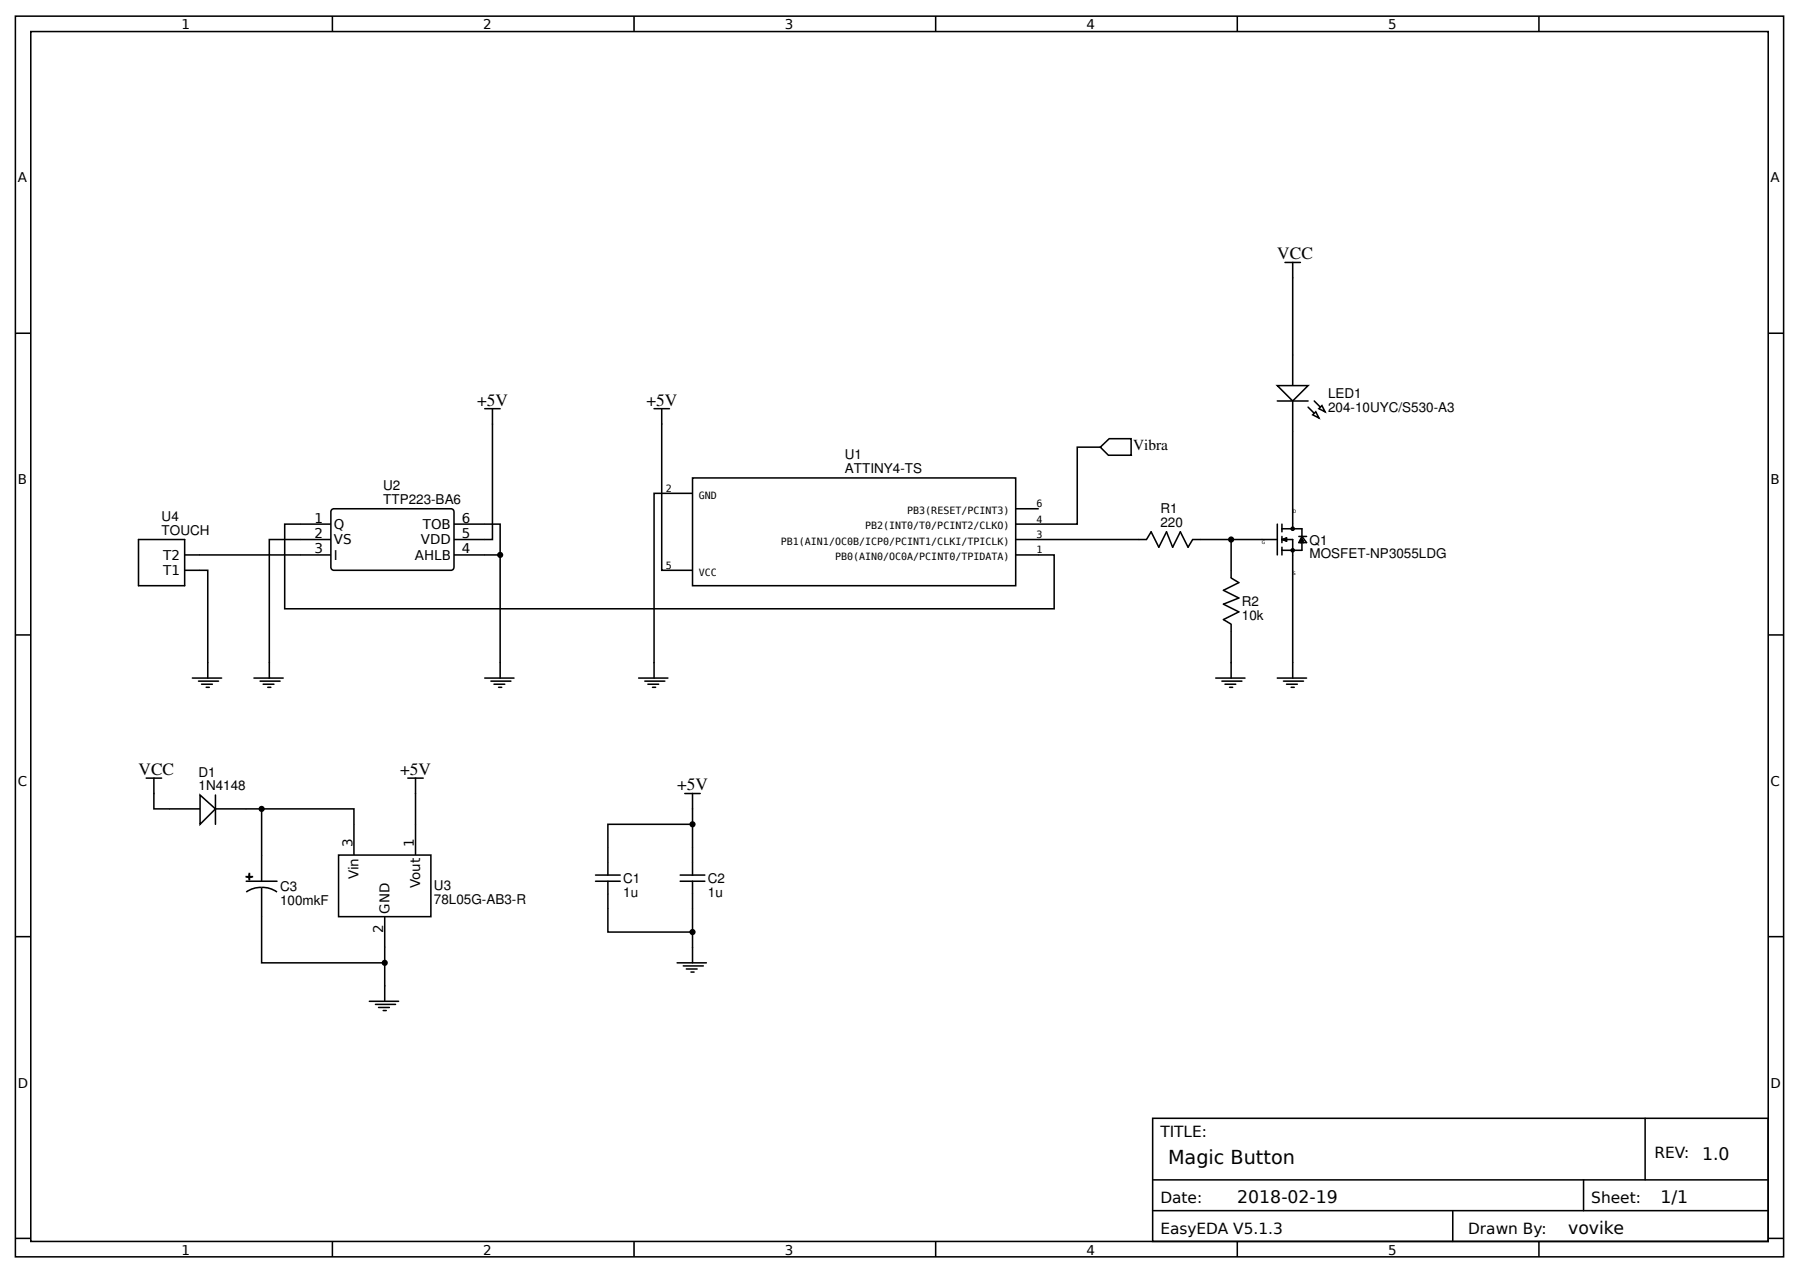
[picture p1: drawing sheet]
<svg xmlns="http://www.w3.org/2000/svg" width="312mm" height="221mm" viewBox="0 0 312 221" stroke-linecap="round" stroke-linejoin="round" font-family="sans-serif">
<g fill="none" stroke="#000" stroke-width=".27">
<path d="M2.7 2.8h306.4v215h-306.4zM5.3 5.5h301.1v209.6h-301.1zM57.6 2.8v2.7M109.9 2.8v2.7M162.2 2.8v2.7M214.4 2.8v2.7M266.7 2.8v2.7M2.7 57.7h2.6M306.4 57.7h2.7M2.7 110h2.6M306.4 110h2.7M2.7 162.3h2.6"/>
<path d="M306.4 162.3h2.7M199.8 193.8h106.6v21.3h-106.6zM285.1 193.8v10.6M2.7 214.6h2.6M57.6 215.1v2.7M109.9 215.1v2.7M162.2 215.1v2.7M199.8 204.4h106.6M199.8 209.8h106.6M214.4 215.1v2.7M251.8 209.8v5.3M266.7 215.1v2.7"/>
<path d="M274.4 204.4v5.4M306.4 214.6h2.7"/>
</g>
<path d="M120 82.8h56v18.7h-56z" fill="#fff" stroke="#000" stroke-width=".27"/>
<g fill="none" stroke="#000" stroke-width=".27">
<path d="M222.7 45.5h2.7M224 45.5v2.6M84 70.8h2.7M85.3 70.8v22.7h-6.6M113.3 70.8h2.7M114.7 70.8v28h5.3M224 61.5v5.3M224 69.5v5.3M52 96.1h5.3M57.3 93.5h-10.6v24M57.3 90.8h-8v14.7h133.4v-9.4h-6.7M57.4 88.4l.5-.3 20.5 .1 .3 .5-.1 9.8-.5 .3-20.5-.1-.3-.4z"/>
<path d="M78.7 96.1h8v21.4M78.7 90.8h8v5.3M120 85.5h-6.7v32M176 93.5h22.7l.8-1.4 1.3 2.7 1.4-2.7 1 2.7 1.4-2.7 1.3 2.7 .8-1.3h14.7M176 90.8h4M176 88.1h4M213.4 93.5v6.6l1.3 .8-2.7 1.4 2.7 1.3-2.7 1.1 2.7 1.3-2.7 1.3 1.4 .8v9.4M221.4 90.8v5.3M222.2 91.6h3.4v3.7h-3.4M222.2 90.8v1.3M222.2 92.9v1.1M222.2 94.8v1.3"/>
<path d="M222.4 93.5h1.6v24M222.4 93.5l.6 .2M222.7 93.5l.3 .2M223 93.2l-.8 .3 .8 .2M223 93.2v.5M223 93.2l-.6 .3M224 88.1v3.5M225.1 92.9h1.3M225.6 92.9l.8 1.1h-1.3zM225.6 93.5l.3 .5M225.6 93.5l-.2 .5M225.6 93.5l.3 .2"/>
<path d="M225.6 93.5l-.2 .2M44 117.5h5.1M45.1 118h3.4M45.6 118.5h1.9M46.4 119.1h.5M84 117.5h5.1M85.1 118h3.4M85.6 118.5h1.9M86.4 119.1h.5M110.7 117.5h5M111.7 118h3.5M112.3 118.5h1.8"/>
<path d="M113.1 119.1h.5M210.7 117.5h5.1M211.8 118h3.4M212.3 118.5h1.9M213.1 119.1h.5M221.4 117.5h5M222.4 118h3.5M223 118.5h1.8M223.8 119.1h.5M118.7 137.5h2.6M120 137.5v14.1M103.2 152.7h4.3"/>
<path d="M103.2 151.6h4.3M105.3 152.7v8.8h14.7M117.9 152.7h4.2M117.9 151.6h4.2M120 142.8h-14.7v8.8M120 152.7v14.1M117.3 166.8h5.1M118.4 167.4h3.5M118.9 167.9h1.9M119.7 168.4h.6"/>
<circle cx="224" cy="95.3" r=".27"/>
<circle cx="224" cy="91.6" r=".27"/>
</g>
<g fill="#000">
<circle cx="86.7" cy="96.1" r=".53"/>
<circle cx="213.4" cy="93.5" r=".53"/>
<circle cx="120" cy="142.8" r=".53"/>
<circle cx="120" cy="161.5" r=".53"/>
</g>
<path d="M221.4 66.8h5.3l-2.7 2.7z" fill="#fff" stroke="#000" stroke-width=".27"/>
<path d="M226.7 70.5l1.9 1.9M227.8 69.5l1.8 1.8" fill="none" stroke="#000" stroke-width=".27"/>
<g fill="#fff" stroke="#000" stroke-width=".27">
<path d="M227.5 71.9l.5-.6 .6 1.1z"/>
<path d="M229.1 70.3l.5 1-1-.5z"/>
</g>
<g fill="none" stroke="#000" stroke-width=".27">
<path d="M224 48.1v13.4M221.4 69.5h5.3M224 74.8v13.3M25.3 134.8h2.7M26.7 134.8v2.7M70.7 134.8h2.6M72 134.8v13.4M42.7 152.7h5.3M45.3 153.8l1.4 .1 1.3 .7M45.3 153.8l-1.4 .1-1.2 .7M45.3 148.2v4.5M45.3 153.8v5"/>
<path d="M58.7 148.2h16v10.6h-16zM61.3 142.8v5.4M66.7 158.8v14.7M64 173.5h5.1M65.1 174h3.4M65.6 174.6h1.9M66.4 175.1h.5"/>
</g>
<g fill="#fff" stroke="#000" stroke-width=".27">
<path d="M42.7 151.9h1z"/>
<path d="M43.2 151.4v1z"/>
<path d="M34.7 137.8l2.6 2.4-2.6 2.6z"/>
</g>
<path d="M24 93.5h8v8h-8zM32 98.8h4v18.7M32 96.1h20M33.3 117.5h5.1M34.4 118h3.5M34.9 118.5h1.9M35.7 119.1h.6M26.7 137.5v2.7h8M37.3 137.8v5M37.3 140.2h24v2.6M45.3 158.8v8h21.4M45.3 140.2v8" fill="none" stroke="#000" stroke-width=".27"/>
<g fill="#000">
<circle cx="45.3" cy="140.2" r=".53"/>
<circle cx="66.7" cy="166.8" r=".53"/>
</g>
<path d="M190.7 77.5l1.5-1.5h3.8l.1 2.9h-4z" fill="#fff" stroke="#000" stroke-width=".27"/>
<path d="M190.7 77.5h-4v13.3h-6.7" fill="none" stroke="#000" stroke-width=".27"/>
<text font-size="3.3" x="202.4" y="201.8">Magic Button</text>
<g font-size="3">
<text x="221.4" y="44.9">VCC</text>
<text x="82.7" y="70.3">+5V</text>
<text x="112" y="70.3">+5V</text>
<text x="24" y="134.3">VCC</text>
<text x="69.3" y="134.3">+5V</text>
<text x="117.3" y="137">+5V</text>
<text x="295" y="201">1.0</text>
<text x="214.4" y="208.4">2018-02-19</text>
<text x="287.8" y="208.4">1/1</text>
<text x="271.8" y="213.8">vovike</text>
</g>
<g font-size="2.7">
<text x="196.4" y="78">Vibra</text>
<text x="201.1" y="197">TITLE:</text>
<text x="286.7" y="200.7">REV:</text>
<text x="201.1" y="208.4">Date:</text>
<text x="275.8" y="208.4">Sheet:</text>
<text x="201.1" y="213.8">EasyEDA V5.1.3</text>
<text x="254.4" y="213.8">Drawn By:</text>
</g>
<g font-size="2.3">
<text x="31.5" y="5.1">1</text>
<text x="83.7" y="5.1">2</text>
<text x="136" y="5.1">3</text>
<text x="188.3" y="5.1">4</text>
<text x="240.6" y="5.1">5</text>
<text x="3.1" y="31.6">A</text>
<text x="306.8" y="31.6">A</text>
<text x="230.2" y="71.3">204-10UYC/S530-A3</text>
<text x="230.2" y="68.9">LED1</text>
<text x="3.1" y="83.9">B</text>
<text x="146.4" y="82">ATTINY4-TS</text>
<text x="146.4" y="79.6">U1</text>
<text x="306.8" y="83.9">B</text>
<text x="66.4" y="87.3">TTP223-BA6</text>
<text x="66.4" y="84.9">U2</text>
<text x="201.1" y="88.9">R1</text>
<text x="28" y="92.7">TOUCH</text>
<text x="28" y="90.3">U4</text>
<text x="54.5" y="93.2">2</text>
<text x="54.5" y="95.9">3</text>
<text x="54.5" y="90.5">1</text>
<text x="57.9" y="94.3">VS</text>
<text x="57.9" y="91.6">Q</text>
<text x="73" y="94.3">VDD</text>
<text x="73.3" y="91.6">TOB</text>
<text x="80" y="95.9">4</text>
<text x="80" y="93.2">5</text>
<text x="80" y="90.5">6</text>
<text x="201.1" y="91.3">220</text>
<text x="227" y="94.3">Q1</text>
<text x="28.3" y="99.6">T1</text>
<text x="28.3" y="96.9">T2</text>
<text x="57.9" y="96.9">I</text>
<text x="71.9" y="96.9">AHLB</text>
<text x="227" y="96.7">MOSFET-NP3055LDG</text>
<text x="215.2" y="107.4">10k</text>
<text x="215.2" y="105">R2</text>
<text x="3.1" y="136.2">C</text>
<text x="34.4" y="136.9">1N4148</text>
<text x="34.4" y="134.6">D1</text>
<text x="306.8" y="136.2">C</text>
<text x="61.1" y="146.8" transform="rotate(-90 61.1 146.8)">3</text>
<text x="71.7" y="146.8" transform="rotate(-90 71.7 146.8)">1</text>
<text x="48.5" y="154.4">C3</text>
<text x="62.1" y="152.4" transform="rotate(-90 62.1 152.4)">Vin</text>
<text x="72.8" y="153.9" transform="rotate(-90 72.8 153.9)">Vout</text>
<text x="75.2" y="154.3">U3</text>
<text x="108" y="155.4">1u</text>
<text x="108" y="153">C1</text>
<text x="122.7" y="155.4">1u</text>
<text x="122.7" y="153">C2</text>
<text x="48.5" y="156.7">100mkF</text>
<text x="66.4" y="161.6" transform="rotate(-90 66.4 161.6)">2</text>
<text x="67.5" y="158.3" transform="rotate(-90 67.5 158.3)">GND</text>
<text x="75.2" y="156.7">78L05G-AB3-R</text>
<text x="3.1" y="188.4">D</text>
<text x="306.8" y="188.4">D</text>
<text x="31.5" y="217.4">1</text>
<text x="83.7" y="217.4">2</text>
<text x="136" y="217.4">3</text>
<text x="188.3" y="217.4">4</text>
<text x="240.6" y="217.4">5</text>
</g>
<g font-size="1.7">
<text x="115.4" y="85.2">2</text>
<text x="121.1" y="86.4">GND</text>
<text x="157.2" y="89.1">PB3(RESET/PCINT3)</text>
<text x="179.6" y="87.9">6</text>
<text x="135.3" y="94.4">PB1(AIN1/OC0B/ICP0/PCINT1/CLKI/TPICLK)</text>
<text x="149.9" y="91.7">PB2(INT0/T0/PCINT2/CLKO)</text>
<text x="179.6" y="90.5">4</text>
<text x="179.6" y="95.9">1</text>
<text x="179.6" y="93.2">3</text>
<text x="115.4" y="98.5">5</text>
<text x="121.1" y="99.7">VCC</text>
<text x="144.7" y="97.1">PB0(AIN0/OC0A/PCINT0/TPIDATA)</text>
</g>
<g font-size=".8">
<text x="224" y="88.9">D</text>
<text x="218.7" y="94.3">G</text>
<text x="224" y="99.6">S</text>
</g>
</svg>
